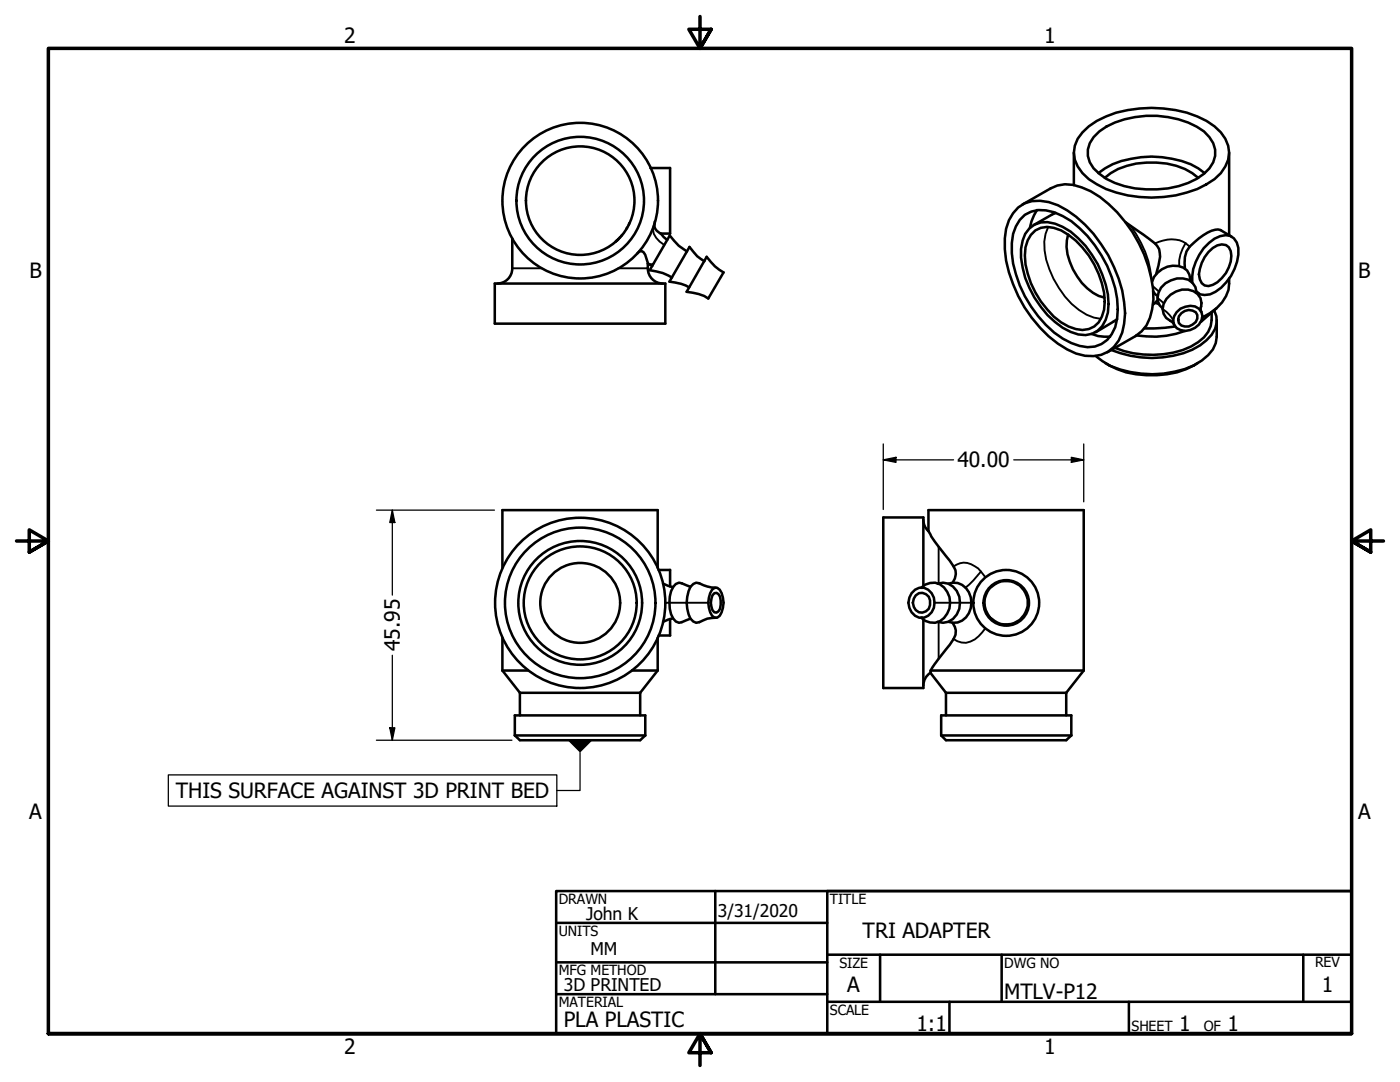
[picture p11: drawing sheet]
<svg xmlns="http://www.w3.org/2000/svg" width="279mm" height="216mm" viewBox="0 0 279 216" stroke-linecap="round" stroke-linejoin="round" font-family="sans-serif">
<!-- layer: Visible (ANSI) -->
<g fill="none" stroke="#000" stroke-width=".51">
<path d="M129.8 33.5h3.9v13.1h-1.8M214.3 30.5v6.5M216 26.4a17.5 17.5 0 0 1 11.4-4.7 23.6 23.6 0 0 1 13.4 2.4 8 8 0 0 1 4.5 6.4 7.5 7.5 0 0 1-4.5 6.3 23.8 23.8 0 0 1-21.9 0 8.6 8.6 0 0 1-4.4-4.9 5.7 5.7 0 0 1 1.5-5.5zM218.2 27.4a12.7 12.7 0 0 1 8.3-4 19 19 0 0 1 13.8 2.8 5.2 5.2 0 0 1 1.8 6.2 9.1 9.1 0 0 1-5 4.1 20.6 20.6 0 0 1-16.3-.8 6.8 6.8 0 0 1-3.7-4.6v-1.3l.4-1.2zM219.2 34.5a16.7 16.7 0 0 1 10.6-3.3 16.7 16.7 0 0 1 10.6 3.3M220.5 35.5a14.2 14.2 0 0 1 10.3-3.1 13.2 13.2 0 0 1 8.3 3.1M245.3 30.5v16.4M98.7 56.6h34.1v8h-34.1zM102.2 47.6v5.9M102.2 53.6a3 3 0 0 1-3 3M123.4 47.8l-.5 .3M123.8 47.3l-.9 .9"/>
<path d="M124.1 46.9l-.1 .2M125.2 45.4l-.2 .2M125.6 44.5l-.1 .3M127.2 50.5l.4-.3 .5-.1a3.1 3.1 0 0 1 1.2 2.5M129.3 53.6a3 3 0 0 0 3 3M129.3 52.6v.9M129.3 52.6l.9 .5M130.7 44.2a1.88 1.88 0 0 0 1.2 2.4M131.9 46.6l1.3 1.3M137.1 50.2a9.6 9.6 0 0 1-3.4-3.2l-4 6.9a10.1 10.1 0 0 1 4.4 1.5M140.6 52.1a7.7 7.7 0 0 1-3-2.8l-4 6.9a9.1 9.1 0 0 1 3.9 1.1M141 51.2a9.5 9.5 0 0 0 3.4 3.2l-3 5.2a9 9 0 0 0-4.4-1.4z"/>
<path d="M203.2 41.4a6.6 6.6 0 0 1 6.1-1.1 18.2 18.2 0 0 1 8.9 6.4 27.5 27.5 0 0 1 6.3 15.8 9 9 0 0 1-3.3 7.7 7.9 7.9 0 0 1-8.2-.5 26.2 26.2 0 0 1-12.5-20 10 10 0 0 1 2.7-8.3zM203.5 43.9a5.4 5.4 0 0 1 5.2-1.9 14.2 14.2 0 0 1 8.3 5.1 23.4 23.4 0 0 1 6.1 14.6 7.4 7.4 0 0 1-3.3 6.9 6.6 6.6 0 0 1-6-.1 21.5 21.5 0 0 1-10.3-11.5 17.8 17.8 0 0 1-1.3-10.3l.6-1.6zM204 40.8l5.7-3.2a6.9 6.9 0 0 1 6.2-.2 22 22 0 0 1 10.1 8.9 25.4 25.4 0 0 1 4.2 13.5 9.4 9.4 0 0 1-2.4 6.3l-1.2 1-5.6 3.2M205.4 45.6a4.8 4.8 0 0 1 5.2-1 13.8 13.8 0 0 1 7.3 6.3 17.2 17.2 0 0 1 3.2 11.5 5 5 0 0 1-4.4 4.5 9.5 9.5 0 0 1-6.1-2.6 19.2 19.2 0 0 1-6.8-14.6l.3-1.7 .5-1.3zM206.6 46a5.1 5.1 0 0 1 5.2 0 17.3 17.3 0 0 1 8.7 14.2 5.9 5.9 0 0 1-2.1 5 5.1 5.1 0 0 1-5.2 0 13.9 13.9 0 0 1-5.5-5.1 16.1 16.1 0 0 1-3-10.8l.4-1.4 .6-1zM206.9 41.9l-1 2.2-.4 1.3M210.7 42.5l-4.4 2.4M213.2 46.8a9.9 9.9 0 0 0 1.7 8.3 9.4 9.4 0 0 0 5.5 4.3M224.6 44.3l4.8 3.4a3.7 3.7 0 0 1 2.1 3.5l-.7 3.4M230.1 58.1l.4 .6 .5 .4M231 59.9l-.9 .9M237.6 56.1a2.78 2.78 0 0 0-2.4-3 4.7 4.7 0 0 0-5.3 3.1"/>
<path d="M237.9 56.4a10 10 0 0 1 4.5-8.8 3.1 3.1 0 0 1 3.9 0 4.6 4.6 0 0 1 .6 4.6 9.8 9.8 0 0 1-5.4 6.5l-1.1 .2-.9-.2-.7-.5M238.8 58.4a2.72 2.72 0 0 0-2.7-2.8 4.4 4.4 0 0 0-5.1 3.8l.1 .9 .4 .7 .5 .5M238.8 58.3l.5 .3M241.2 50.3a3.3 3.3 0 0 1 3.5-1.4 2.77 2.77 0 0 1 .9 3.3 6.4 6.4 0 0 1-4.4 4.9 2 2 0 0 1-1.9-2.4 8 8 0 0 1 1.9-4.4zM245.3 55.6a7.2 7.2 0 0 1-3.8 6.9l-1.6 .9M245.8 47.2l-2.2-1.3a3.8 3.8 0 0 0-3.4 1 12.3 12.3 0 0 0-3.4 3.3l-.3 1.1v2.3M217.8 66.6l1.3 .5 2.5 .1M220.6 72.5a18.6 18.6 0 0 0 16.1 1.2l2.3-1.2M222.9 63.7l-4.2 2.6M234.5 65.2l-4.1 .3h-2M234.8 62.3a3.5 3.5 0 0 1 4.5-.7 2.15 2.15 0 0 1 0 3.2 3.5 3.5 0 0 1-4.5 .7 2.15 2.15 0 0 1 0-3.2zM235.8 62.5a2.18 2.18 0 0 1 2.8-.2 1.62 1.62 0 0 1-.6 2.5 1.97 1.97 0 0 1-2.7-.3l-.2-.7 .2-.7z"/>
<path d="M236.5 66a18.7 18.7 0 0 1-9.7 .9M239.8 62.2l-.2-.5a2.89 2.89 0 0 0-2.5-3.9 4.5 4.5 0 0 0-5.1 3.9 2.74 2.74 0 0 0 1.9 2.5l.4 .6M241.8 62.4a5.8 5.8 0 0 1-2.7 5.9 17.6 17.6 0 0 1-13 2.2l-1.8-.5-1.8-.6M242.3 61.9a4.6 4.6 0 0 1-1.5 6 16.2 16.2 0 0 1-10.9 3.5 22.1 22.1 0 0 1-8.1-1.6M242.8 61.5l-3.2 2.7M242.8 63.9v3.3a5.9 5.9 0 0 1-3 4.7 19.5 19.5 0 0 1-14.2 2.3 13 13 0 0 1-6.9-3.1M100.3 113.3v-11.5h31v11.5M131.4 113.7h2.3v3.3M132.3 116.5l2 .7M137.8 117.1l-2.3-.8a2.94 2.94 0 0 0-1.8 2.8 5.9 5.9 0 0 0 1.2 4.9l.6 .3 2.3-.9M142.1 117.7l.5-.4h.5a3.7 3.7 0 0 1 1.2 4l-.7 1.6-.5 .4h-.5a3.7 3.7 0 0 1-1.1-4zM142.6 118.4l.4-.1 .4 .3a3.3 3.3 0 0 1 0 3.4l-.4 .2h-.4a2.95 2.95 0 0 1 0-3.8z"/>
<path d="M142.9 117.3a7.4 7.4 0 0 1-3.3-.9 1.73 1.73 0 0 0-2.2 1.6 7 7 0 0 0 .4 5.4l.6 .6 .5 .3 .7-.2a5.7 5.7 0 0 1 3.3-.8M181.9 118.4a2.44 2.44 0 0 1 2.6-1.1 2.44 2.44 0 0 1 1.9 2 2.93 2.93 0 0 1-2.9 4 3.2 3.2 0 0 1-1.6-4.9zM182.8 118.8a1.77 1.77 0 0 1 2.1-.2 1.77 1.77 0 0 1 .7 2.1 1.66 1.66 0 0 1-1.5 1.5 1.66 1.66 0 0 1-1.7-1.1l-.2-.8 .2-.9zM183.8 117.3a3.1 3.1 0 0 1 5.2 .8 4.2 4.2 0 0 1-2.4 6.2l-1-.1-.9-.3-.9-.6M183.9 117.3h.2M184.3 116.8v-13.5h-8v34h8v-13.6M184.3 103.7a3 3 0 0 0 1 2.3M185.3 106a19.1 19.1 0 0 0 3.4 4.9l1.6 2.1a2.72 2.72 0 0 1-.2 3.3M185.3 106v-4.2h31v32M187.1 116.5a3.5 3.5 0 0 1 4.5 3.8 3.5 3.5 0 0 1-4.5 3.8M189.3 116.5a3.4 3.4 0 0 1 4.4 2.7 4.1 4.1 0 0 1-2.6 5l-.9 .1-.9-.2M100.3 133.8h5.1"/>
<path d="M100.3 127.3v6.5M100.3 133.8l3.5 4.4M103.8 138.2h24M103.8 138.2v4.5M126.1 133.8h5.2M127.8 138.2v4.5M131.3 127.3v6.5M131.3 133.8l-3.5 4.4M133.7 123.5v3.3h-2.3M134.3 123.4l-2 .7M183.9 123.3h.2M185.7 134.3a3 3 0 0 0-1.4 2.5"/>
<path d="M185.7 134.2l3.1 4M185.7 133.8h30.6M185.7 133.8v.4M188.8 138.2h24M188.8 138.2v4.5M190.1 124.3a2.69 2.69 0 0 1 .2 3.2l-3.9 5.2-.7 1.1M212.8 138.2v4.5M216.3 133.8l-3.5 4.4M102.7 146.7l1.1 1h24l1-1M102.7 146.7h26.1M102.7 146.7v-4h26.1v4M187.8 146.7l1 1h24l1-1"/>
<path d="M187.8 146.7h26M187.8 146.7v-4h26v4"/>
<circle cx="115.8" cy="40" r="15.5"/>
<circle cx="115.8" cy="40" r="10.8"/>
<circle cx="115.8" cy="40" r="12.7"/>
<circle cx="115.8" cy="120.3" r="17"/>
<circle cx="115.8" cy="120.3" r="12.4"/>
<circle cx="115.8" cy="120.3" r="15"/>
<circle cx="115.8" cy="120.3" r="11.3"/>
<circle cx="115.8" cy="120.3" r="8"/>
<circle cx="200.8" cy="120.3" r="4.3"/>
<circle cx="200.8" cy="120.3" r="4.5"/>
<circle cx="200.8" cy="120.3" r="6.6"/>
</g>
<!-- layer: Visible Narrow (ANSI) -->
<g fill="none" stroke="#000" stroke-width=".38">
<path d="M102.2 53.5h5.9M123.4 53.5h5.9M130.4 45.1a2.94 2.94 0 0 0 1.2 3.1l1 .7M130.4 52.6l-.7 .2M209.2 45.3a9.8 9.8 0 0 0 .2 8.4 16.9 16.9 0 0 0 7.5 9.1l1.4 .6 1.4 .2M225.7 45.1a20.8 20.8 0 0 1 4.1 10.5M230.1 57.1l1.2 1.1M230.5 48.6a6.2 6.2 0 0 1 6.1-.1l.8 .7M231 59.4l1.3 1.1M236.6 48.5a7.5 7.5 0 0 0-1.3 4.6M237.6 55.7l-.1 .3M238.8 58.2l-.1 .2"/>
<path d="M230.5 60.5l.8 .3M232 61.7a5.5 5.5 0 0 1 2.1 2.2M239.8 60.5l-.2 1.2M187.3 109.1v7.3M190.3 113a3.4 3.4 0 0 1 4.2 0l.7 .4 1.5 1.8M195.8 114l-1.6 1.8-1.5 1.5M132.8 120.3h8.6M186.5 120.3h7.4M187.3 124.1v7.3M196.7 125.3a6.4 6.4 0 0 1-3.9 3l-1.7-.3-.8-.5"/>
</g>
<!-- layer: Border (ANSI) -->
<path d="M139.7 3.3v6.4l-2.2-3.9h4.4l-2.2 3.9 2.2-3.9M3.3 107.9h6.4l-3.9-2.2v4.5l3.9-2.3-3.9 2.3M276.1 107.9h-6.4l3.9-2.2v4.5l-3.9-2.3 3.9 2.3M9.7 206.2v-196.5h260v196.5h-260h260M141.9 210.1l-2.2-3.9 2.2 3.9h-4.4l2.2-3.9v6.4" fill="none" stroke="#000" stroke-width=".7"/>
<!-- layer: Title (ANSI) -->
<g fill="none" stroke="#000" stroke-width=".51">
<path d="M111 177.8h158.7v28.4h-158.7zM142.7 177.8v20.6M269.7 177.8h-104.6v28.4M111 184.1h54.1M111 192h54.1M111 198.4h54.1M165.1 190.5h104.6M165.1 199.9h104.6M175.6 190.5v9.4M189.5 199.9v6.3M199.9 190.5v9.4M225.3 199.9v6.3"/>
<path d="M260.1 190.5v9.4"/>
</g>
<!-- layer: Dimension (ANSI) -->
<path d="M176.3 91.8l2.5-.6v1.1zM176.3 91.8h14M176.3 88.6v13.1M202.3 91.8h14M213.8 91.2l2.5 .6-2.5 .5zM216.3 88.6v11.5M75.1 101.8h23.6M78.3 101.8l.5 2.5h-1zM78.3 101.8v16.9M78.3 130.7v17M75.1 147.7h27.1M77.8 145.2h1l-.5 2.5z" fill="none" stroke="#000" stroke-width=".25"/>
<g fill="#000">
<path d="M176.3 91.8l2.5-.6v1.1z" fill-rule="evenodd"/>
<path d="M213.8 91.2l2.5 .6-2.5 .5z" fill-rule="evenodd"/>
<path d="M78.3 101.8l.5 2.5h-1z" fill-rule="evenodd"/>
<path d="M77.8 145.2h1l-.5 2.5z" fill-rule="evenodd"/>
</g>
<!-- layer: Symbol (ANSI) -->
<path d="M113.3 147.7h4.9l-2.4 2.5z" fill-rule="evenodd" fill="#000"/>
<path d="M33.6 154.6h77.5v6.2h-77.5zM115.8 150.2v7.5h-4.7" fill="none" stroke="#000" stroke-width=".25"/>
<g font-size="4.2">
<text x="68.7" y="8.6">2</text>
<text x="208.4" y="8.6">1</text>
<text x="5.9" y="55.5">B</text>
<text x="271.1" y="55.5">B</text>
<text x="191.1" y="93.3">40.00</text>
<text x="79.8" y="130" transform="rotate(-90 79.8 130)">45.95</text>
<text x="35.1" y="159.3">THIS SURFACE AGAINST 3D PRINT BED</text>
<text x="5.8" y="163.4">A</text>
<text x="271" y="163.4">A</text>
<text x="172.1" y="187.2">TRI ADAPTER</text>
<text x="169.1" y="198">A</text>
<text x="263.8" y="198">1</text>
<text x="200.4" y="199.4">MTLV-P12</text>
<text x="112.5" y="204.9">PLA PLASTIC</text>
<text x="182.9" y="205.7">1:1</text>
<text x="235.3" y="205.7">1</text>
<text x="245" y="205.7">1</text>
<text x="68.7" y="210.3">2</text>
<text x="208.4" y="210.3">1</text>
</g>
<g font-size="3.5">
<text x="117" y="183.6">John K</text>
<text x="143.3" y="183.1">3/31/2020</text>
<text x="117.9" y="190.6">MM</text>
<text x="112.5" y="197.7">3D PRINTED</text>
</g>
<g font-size="2.8">
<text x="111.5" y="180.3">DRAWN</text>
<text x="165.6" y="180.3">TITLE</text>
<text x="111.5" y="186.8">UNITS</text>
<text x="111.5" y="194.6">MFG METHOD</text>
<text x="167.5" y="193.1">SIZE</text>
<text x="200.4" y="193.1">DWG NO</text>
<text x="262.4" y="193">REV</text>
<text x="111.5" y="200.9">MATERIAL</text>
<text x="165.6" y="202.5">SCALE</text>
<text x="225.8" y="205.7">SHEET</text>
<text x="240.2" y="205.7">OF</text>
</g>
</svg>
